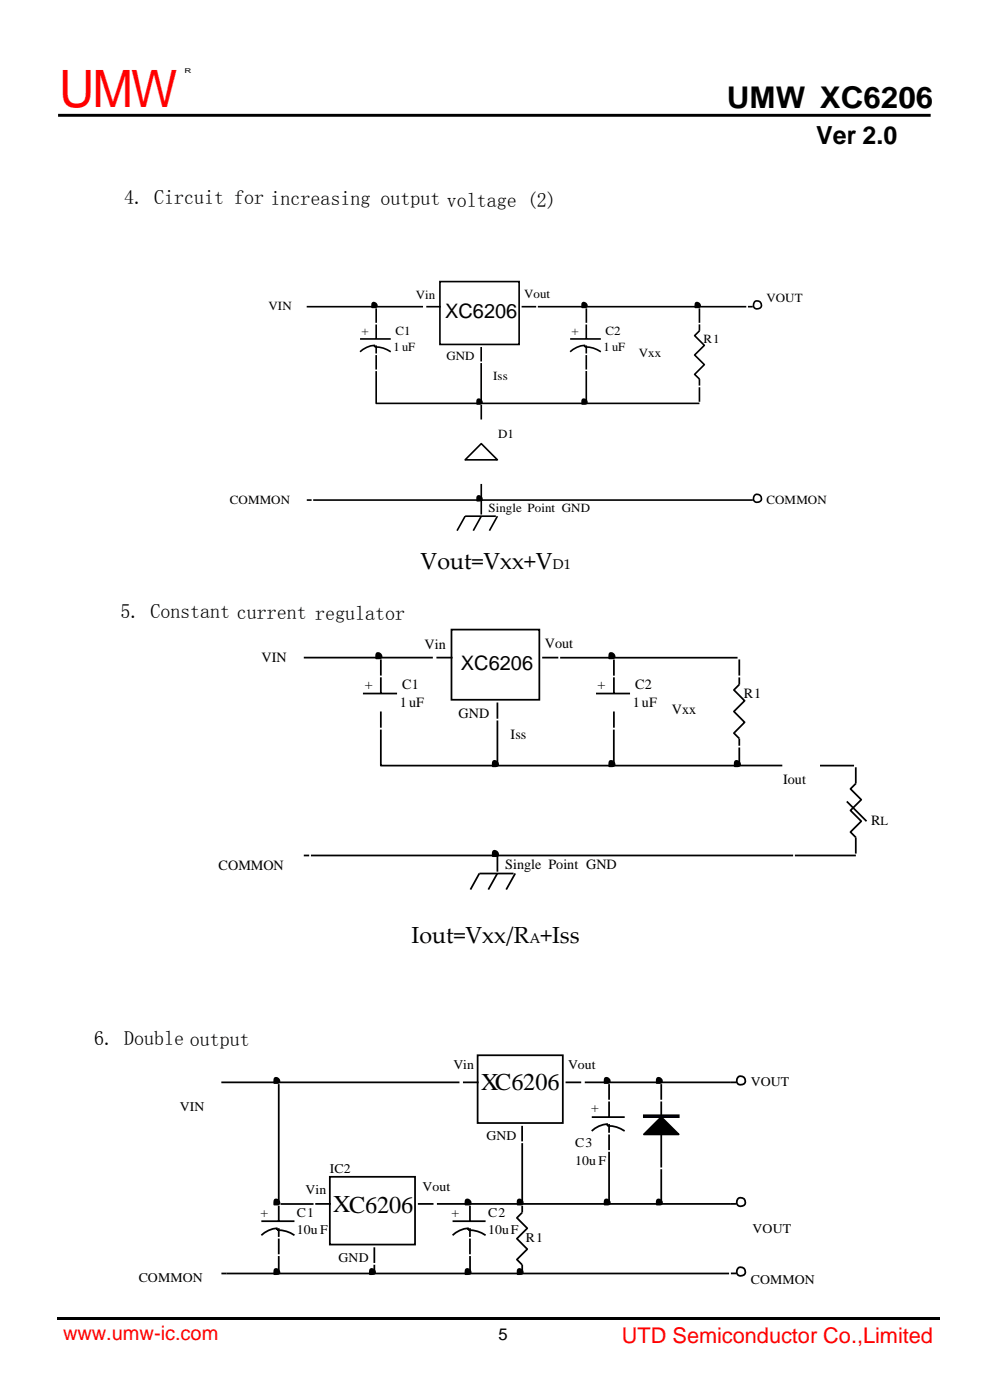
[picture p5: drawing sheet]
<svg xmlns="http://www.w3.org/2000/svg" width="210mm" height="297mm" viewBox="0 0 210 297" stroke-linecap="round" stroke-linejoin="round" font-family="sans-serif">
<g fill="none" stroke="#000" stroke-width=".35">
<path d="M93.3 59.7h16.7v13.4h-16.7zM65 65.1h24.7M76.3 74.6a5.1 5.1 0 0 1 3.1-1.3v.3a5.7 5.7 0 0 1 3.4 1M76.3 71.9h6.5M79 64.3a.58 .58 0 0 1 .7 .1 .58 .58 0 0 1 0 .8h-.8zM79.7 78.7v6.9h68.6M79.7 65.4v3.1M79.7 68.8v3.1M79.7 73.3v1.7M79.7 75.3v3.1M90.4 65.1h3.1M102 73.6v3.1"/>
<path d="M102 77v8.2M110.6 65.1h3.1M114 65.1h44.2M120.9 74.6a5.1 5.1 0 0 1 3-1.3v.3a5.7 5.7 0 0 1 3.5 1M120.9 71.9h6.5M123.5 64.3a.58 .58 0 0 1 .8 .1 .58 .58 0 0 1-.1 .8h-.8zM124.3 68.8v3.1M124.3 73.3v1.7M124.3 75.3v3.1M124.3 78.7v6.5M124.3 65.4v3.1M147.5 64.3a.59 .59 0 0 1 .7 .1 .59 .59 0 0 1 0 .8h-.8z"/>
<path d="M148.3 68.8v1.4l-1.1 1 2.1 2.1-2.1 2 2.1 2.1-2.1 2 1.1 1v1.4M148.3 65.4v3.1M158.6 65.1h1M101.3 84.7a.59 .59 0 0 1 .7 .2 .59 .59 0 0 1 0 .8h-.9zM102 94.1l3.4 3.5h-6.8zM102 85.9v3.1M123.5 84.7a.59 .59 0 0 1 .7 .2 .59 .59 0 0 1 0 .8h-.8zM148.3 82.2v3M65 106.1h1.1M66.4 106.1h93.2M101.3 105.3a.58 .58 0 0 1 .7 .2 .58 .58 0 0 1 0 .7h-.9zM102 102.7v3"/>
<path d="M102 106.1v3.1M102 109.5l-1.7 3.1M105.1 109.5h-6.5l-1.7 3.1M105.4 109.5l-1.6 3.1"/>
<circle cx="160.6" cy="64.7" r=".86"/>
<circle cx="160.6" cy="105.7" r=".86"/>
</g>
<g fill="#000">
<path d="M136.5 240.7l3.7-3.7 3.7 3.7z"/>
<path d="M79 64.3a.58 .58 0 0 1 .7 .1 .58 .58 0 0 1 0 .8h-.8z" fill-rule="evenodd"/>
<path d="M123.5 64.3a.58 .58 0 0 1 .8 .1 .58 .58 0 0 1-.1 .8h-.8z" fill-rule="evenodd"/>
<path d="M147.5 64.3a.59 .59 0 0 1 .7 .1 .59 .59 0 0 1 0 .8h-.8z" fill-rule="evenodd"/>
<path d="M101.3 84.7a.59 .59 0 0 1 .7 .2 .59 .59 0 0 1 0 .8h-.9z" fill-rule="evenodd"/>
<path d="M123.5 84.7a.59 .59 0 0 1 .7 .2 .59 .59 0 0 1 0 .8h-.8z" fill-rule="evenodd"/>
<path d="M101.3 105.3a.58 .58 0 0 1 .7 .2 .58 .58 0 0 1 0 .7h-.9z" fill-rule="evenodd"/>
<path d="M79.9 138.6a.66 .66 0 0 1 .8 .2 .66 .66 0 0 1-.1 .8l-.9 .1z" fill-rule="evenodd"/>
<path d="M129.3 138.6a.66 .66 0 0 1 .8 .2 .66 .66 0 0 1 0 .8l-.9 .1z" fill-rule="evenodd"/>
<path d="M104.6 161.5a.66 .66 0 0 1 .8 .2 .66 .66 0 0 1 0 .8l-.9 .1z" fill-rule="evenodd"/>
<path d="M129.3 161.5a.66 .66 0 0 1 .8 .2 .66 .66 0 0 1 0 .8l-.9 .1z" fill-rule="evenodd"/>
<path d="M155.9 161.5a.66 .66 0 0 1 .8 .2 .66 .66 0 0 1 0 .8l-.9 .1z" fill-rule="evenodd"/>
<path d="M104.6 180.6a.65 .65 0 0 1 .8 .2 .65 .65 0 0 1 0 .8h-.9z" fill-rule="evenodd"/>
<path d="M58.3 228.7a.64 .64 0 0 1 .8 .2 .64 .64 0 0 1-.1 .8l-.9 .1z" fill-rule="evenodd"/>
<path d="M128.3 228.7a.64 .64 0 0 1 .8 .2 .64 .64 0 0 1-.1 .8l-.8 .1z" fill-rule="evenodd"/>
<path d="M139.4 228.7a.64 .64 0 0 1 .7 .2 .64 .64 0 0 1 0 .8l-.9 .1z" fill-rule="evenodd"/>
<path d="M58.3 254.5a.64 .64 0 0 1 .8 .2 .64 .64 0 0 1-.1 .8l-.9 .1z" fill-rule="evenodd"/>
<path d="M98.8 254.5a.64 .64 0 0 1 .8 .2 .64 .64 0 0 1 0 .8l-.9 .1z" fill-rule="evenodd"/>
<path d="M109.9 254.5a.63 .63 0 0 1 .7 .3 .63 .63 0 0 1 0 .7l-.9 .1z" fill-rule="evenodd"/>
<path d="M128.3 254.5a.64 .64 0 0 1 .8 .2 .64 .64 0 0 1-.1 .8l-.8 .1z" fill-rule="evenodd"/>
<path d="M139.4 254.5a.64 .64 0 0 1 .7 .2 .64 .64 0 0 1 0 .8l-.9 .1z" fill-rule="evenodd"/>
<path d="M58.3 269.3a.63 .63 0 0 1 .8 .2 .63 .63 0 0 1-.1 .8h-.9z" fill-rule="evenodd"/>
<path d="M78.6 269.3a.63 .63 0 0 1 .7 .2 .63 .63 0 0 1 0 .8h-.9z" fill-rule="evenodd"/>
<path d="M98.8 269.3a.63 .63 0 0 1 .8 .2 .63 .63 0 0 1 0 .8h-.9z" fill-rule="evenodd"/>
<path d="M109.9 269.3a.62 .62 0 0 1 .7 .2 .62 .62 0 0 1 0 .8h-.9z" fill-rule="evenodd"/>
</g>
<g fill="none" stroke="#000" stroke-width=".37">
<path d="M64.4 139.5h27.4M79.9 138.6a.66 .66 0 0 1 .8 .2 .66 .66 0 0 1-.1 .8l-.9 .1zM80.7 139.9v3.4M92.5 139.5h3.4M95.7 133.6h18.6v14.9h-18.6zM114.9 139.5h3.5M118.7 139.5h37.7M129.3 138.6a.66 .66 0 0 1 .8 .2 .66 .66 0 0 1 0 .8l-.9 .1zM130.1 139.9v3.5M156.7 139.9v3.4M76.9 147.1h7.3M80.7 154.8v7.6h76"/>
<path d="M80.7 143.7v3.4M80.7 151v3.4M105.4 149v3.5M105.4 152.9v9.1M126.3 147.1h7.3M130.1 154.8v7.2M130.1 143.7v3.4M130.1 151v3.4M156.7 143.7v1.5l-1.1 1.2 2.3 2.3-2.3 2.3 2.3 2.2-2.3 2.3 1.1 1.2v1.5M156.7 158.6v3.4M104.6 161.5a.66 .66 0 0 1 .8 .2 .66 .66 0 0 1 0 .8l-.9 .1zM129.3 161.5a.66 .66 0 0 1 .8 .2 .66 .66 0 0 1 0 .8l-.9 .1z"/>
<path d="M155.9 161.5a.66 .66 0 0 1 .8 .2 .66 .66 0 0 1 0 .8l-.9 .1zM156.7 162.4h9.1M173.8 162.4h7.2M179.5 170l4.2 4.2M181.4 162.8v3.4l-1.1 1.2 2.3 2.3-2.3 2.2 2.3 2.3-2.3 2.3 1.1 1.2v3.4M64.4 181.5h1.1M65.9 181.5h102.2M101.6 185.3l-1.9 3.4M101.6 185.3h7.3M104.6 180.6a.65 .65 0 0 1 .8 .2 .65 .65 0 0 1 0 .8h-.9zM105.4 185.3l-1.9 3.4M105.4 181.5v3.4"/>
<path d="M109.2 185.3l-1.9 3.4M168.5 181.5h12.9M46.9 229.6h50.5M58.3 228.7a.64 .64 0 0 1 .8 .2 .64 .64 0 0 1-.1 .8l-.9 .1zM59.1 230v25.4M98.1 229.6h3.4M101.2 223.9h18.1v14.4h-18.1zM110.7 238.9v3.3M119.9 229.6h3.3M124 229.6h32M125.4 240a5.4 5.4 0 0 1 3.3-1.5v.4a6 6 0 0 1 3.7 1.1M125.4 237h7"/>
<path d="M128.3 228.7a.64 .64 0 0 1 .8 .2 .64 .64 0 0 1-.1 .8l-.8 .1zM129.1 230v3.3M129.1 233.7v3.3M129.1 238.5v1.8M136.5 236.6h7.4v.4h-7.4zM139.4 228.7a.64 .64 0 0 1 .7 .2 .64 .64 0 0 1 0 .8l-.9 .1zM140.2 230v3.3M140.2 233.7v14M55.4 259.1h7M58.3 254.5a.64 .64 0 0 1 .8 .2 .64 .64 0 0 1-.1 .8l-.9 .1zM59.1 255.8v3.3M59.5 255.4h7"/>
<path d="M66.8 255.4h3.3M69.9 249.7h18.1v14.4h-18.1zM88.6 255.4h3.3M92.6 255.4h63.4M95.9 259.1h7M98.8 254.5a.64 .64 0 0 1 .8 .2 .64 .64 0 0 1 0 .8l-.9 .1zM99.6 255.8v3.3M109.9 254.5a.63 .63 0 0 1 .7 .3 .63 .63 0 0 1 0 .7l-.9 .1zM110.7 257.3l-1.1 1.1 2.2 2.2-2.2 2.2 2.2 2.2-2.2 2.2 1.1 1.1v1.5M110.7 242.5v12.6M110.7 255.8v1.5M128.3 254.5a.64 .64 0 0 1 .8 .2 .64 .64 0 0 1-.1 .8l-.8 .1z"/>
<path d="M129.1 240.7v3.3M129.1 244.4v10.7M136.5 240.7l3.7-3.7 3.7 3.7zM139.4 254.5a.64 .64 0 0 1 .7 .2 .64 .64 0 0 1 0 .8l-.9 .1zM140.2 248.1v7M46.9 270.2h107.7M55.4 262.1a5.4 5.4 0 0 1 3.3-1.5v.4a6.3 6.3 0 0 1 3.7 1.1M58.3 269.3a.63 .63 0 0 1 .8 .2 .63 .63 0 0 1-.1 .8h-.9zM59.1 260.6v1.8M59.1 262.8v3.3M59.1 266.5v3.3M78.6 269.3a.63 .63 0 0 1 .7 .2 .63 .63 0 0 1 0 .8h-.9z"/>
<path d="M79.4 264.6v3.4M79.4 268.3v1.5M95.9 262.1a5.4 5.4 0 0 1 3.4-1.5v.4a6.3 6.3 0 0 1 3.6 1.1M98.8 269.3a.63 .63 0 0 1 .8 .2 .63 .63 0 0 1 0 .8h-.9zM99.6 260.6v1.8M99.6 262.8v3.3M99.6 266.5v3.3M109.9 269.3a.62 .62 0 0 1 .7 .2 .62 .62 0 0 1 0 .8h-.9zM154.9 270.2h1.1"/>
<circle cx="157.1" cy="229.3" r=".93"/>
<circle cx="157.1" cy="255.1" r=".93"/>
<circle cx="157.1" cy="269.8" r=".93"/>
</g>
<path d="M136.5 236.8h7.4" fill="none" stroke="#00f" stroke-width=".39"/>
<path d="M12.3 24.5h185" fill="none" stroke="#000" stroke-width=".62" stroke-linecap="butt"/>
<path d="M12.1 279.5h187.1v.6h-187.1z" fill="#000"/>
<text font-size="10.9" fill="#f00" x="12.6" y="22.6">UMW</text>
<text font-size="6.3" x="154.1" y="23">UMW XC6206</text>
<text font-size="5.3" x="173" y="30.6">Ver 2.0</text>
<g font-size="5.1">
<text x="97" y="142.6">XC6206</text>
<text x="102" y="231.4">XC6206</text>
<text x="70.6" y="257.2">XC6206</text>
</g>
<g font-size="4.9">
<text x="89.2" y="120.7">Vout=Vxx+V</text>
<text x="87.3" y="200.2">Iout=Vxx/R +Iss</text>
</g>
<text font-size="4.8" x="93.9" y="67.2">XC6206</text>
<text font-size="4.6" fill="#f00" x="131.8" y="284.9">UTD Semiconductor Co.,Limited</text>
<g font-size="4.2">
<text x="26.3" y="43.3">4. Circuit for increasing output voltage (2)</text>
<text x="94.4" y="67.5">XC6206</text>
<text x="25.5" y="131.2">5. Constant current regulator</text>
<text x="97.7" y="142.1">XC6206</text>
<text x="20" y="221.7">6. Double output</text>
</g>
<text font-size="4.2" fill="#f00" x="13.4" y="284.2">www.umw-ic.com</text>
<text font-size="3.5" x="105.7" y="284.3">5</text>
<g font-size="3">
<text x="117.2" y="120.7">D1</text>
<text x="90" y="137.8">Vin</text>
<text x="115.5" y="137.4">Vout</text>
<text x="55.4" y="140.4">VIN</text>
<text x="77.3" y="146.2">+</text>
<text x="84.8" y="150">1uF</text>
<text x="85.3" y="146.2">C1</text>
<text x="126.7" y="146.2">+</text>
<text x="134.2" y="150">1uF</text>
<text x="134.7" y="146.2">C2</text>
<text x="157.7" y="148.1">R1</text>
<text x="97.2" y="152.3">GND</text>
<text x="142.4" y="151.5">Vxx</text>
<text x="108.3" y="156.9">Iss</text>
<text x="166" y="166.4">Iout</text>
<text x="184.7" y="175.1">R</text>
<text x="46.3" y="184.7">COMMON</text>
<text x="107.1" y="184.3">Single Point GND</text>
<text x="112.2" y="200.2">A</text>
</g>
<g font-size="2.8">
<text x="96.1" y="226.9">Vin</text>
<text x="120.4" y="226.9">Vout</text>
<text x="159.1" y="230.5">VOUT</text>
<text x="38.1" y="235.8">VIN</text>
<text x="125.3" y="236">+</text>
<text x="103.1" y="242">GND</text>
<text x="121.9" y="243.4">C3</text>
<text x="69.9" y="248.9">IC2</text>
<text x="121.9" y="247.1">10u F</text>
<text x="64.8" y="253.4">Vin</text>
<text x="89.6" y="252.7">Vout</text>
<text x="55.2" y="258.1">+</text>
<text x="62.9" y="258.1">C1</text>
<text x="62.9" y="261.8">10u F</text>
<text x="95.7" y="258.1">+</text>
<text x="103.5" y="258.1">C2</text>
<text x="103.5" y="261.9">10uF</text>
<text x="111.5" y="263.5">R1</text>
<text x="159.5" y="261.6">VOUT</text>
<text x="71.8" y="267.7">GND</text>
<text x="29.4" y="271.9">COMMON</text>
<text x="159.1" y="272.5">COMMON</text>
</g>
<g font-size="2.6">
<text x="56.9" y="65.8">VIN</text>
<text x="88.1" y="63.5">Vin</text>
<text x="111.1" y="63.1">Vout</text>
<text x="162.5" y="64.1">VOUT</text>
<text x="76.6" y="71">+</text>
<text x="83.8" y="71">C1</text>
<text x="121.2" y="71">+</text>
<text x="128.3" y="71">C2</text>
<text x="83.4" y="74.4">1 uF</text>
<text x="94.6" y="76.5">GND</text>
<text x="127.9" y="74.4">1 uF</text>
<text x="135.4" y="75.8">Vxx</text>
<text x="149.1" y="72.7">R1</text>
<text x="104.6" y="80.6">Iss</text>
<text x="105.6" y="92.9">D1</text>
<text x="48.7" y="106.9">COMMON</text>
<text x="162.5" y="106.9">COMMON</text>
<text x="103.6" y="108.6">Single Point GND</text>
<text x="186.7" y="175.1">L</text>
</g>
<text font-size="1.4" x="39.1" y="15.5">R</text>
</svg>
